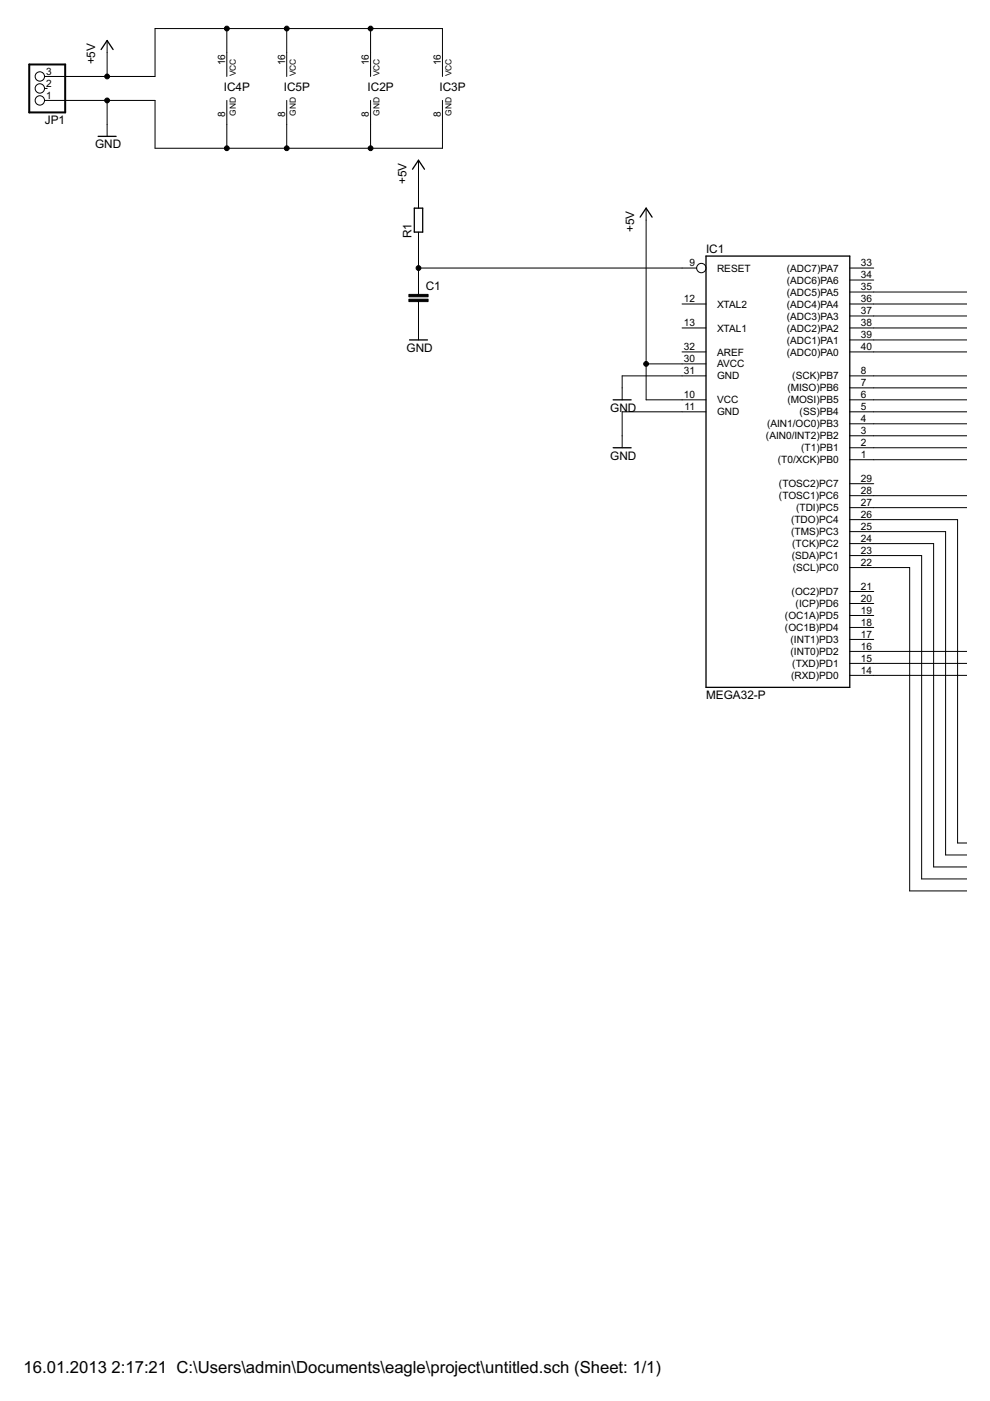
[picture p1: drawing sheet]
<svg xmlns="http://www.w3.org/2000/svg" width="210mm" height="297mm" viewBox="0 0 210 297" stroke-linecap="round" stroke-linejoin="round" font-family="sans-serif">
<g fill="#000" stroke="#000" stroke-width=".21">
<path d="M9.4 18.8h.6zM9.4 16.2h.6zM22.7 8.6v2.5zM22.7 11.1v5.1zM10 16.2h12.7zM22.7 16.2h10.2zM32.9 6.1v10.1zM32.9 6.1h15.2zM48.1 11.1v5.1zM48.1 6.1h12.7zM48.1 6.1v5zM60.8 11.1v5.1z"/>
<path d="M60.8 6.1h17.8zM60.8 6.1v5zM78.6 11.1v5.1zM78.6 6.1h15.2zM78.6 6.1v5zM93.8 11.1v5.1zM93.8 6.1v5zM9.4 21.3h.6zM22.7 26.4v2.5zM22.7 21.3v5.1zM10 21.3h12.7zM22.7 21.3h10.2z"/>
<path d="M32.9 21.3v10.1zM48.1 21.3v5.1zM32.9 31.4h15.2zM48.1 26.4v5zM60.8 21.3v5.1zM48.1 31.4h12.7zM60.8 26.4v5zM78.6 21.3v5.1zM60.8 31.4h17.8zM78.6 26.4v5zM88.7 34v2.5zM93.8 21.3v5.1z"/>
<path d="M93.8 26.4v5zM78.6 31.4h15.2zM88.7 59.4v2.5zM88.7 41.6v2.5zM88.7 49.2v2.6zM88.7 36.5v5.1zM88.7 51.8v5zM88.7 56.8v2.6zM137 44.1v2.6zM137 46.7v30.5zM144.6 56.8h3.1zM88.7 56.8h55.9z"/>
<path d="M180.2 56.8h5.1zM180.2 59.4h5.1zM88.7 64.5v2.5zM88.7 61.9v.5zM88.7 63.9v.6zM88.7 69.5v2.6zM88.7 67v2.5zM137 77.2v7.6zM144.6 79.7h5.1zM144.6 77.2h5.1zM144.6 74.6h5.1zM144.6 69.5h5.1z"/>
<path d="M144.6 64.5h5.1zM137 77.2h7.6zM131.9 79.7h12.7zM180.2 61.9h5.1zM180.2 64.5h5.1zM180.2 67h5.1zM180.2 69.5h5.1zM180.2 72.1h5.1zM180.2 74.6h5.1zM180.2 79.7h5.1zM185.3 67h19.7zM185.3 79.7h19.7z"/>
<path d="M185.3 74.6h19.7zM185.3 72.1h19.7zM185.3 69.5h19.7zM185.3 64.5h19.7zM185.3 61.9h19.7zM131.9 92.4v2.5zM131.9 82.2v2.6zM131.9 87.3v5.1zM131.9 79.7v2.5zM137 84.8h7.6zM144.6 84.8h5.1zM144.6 87.3h5.1z"/>
<path d="M131.9 87.3h12.7zM180.2 82.2h5.1zM180.2 84.8h5.1zM180.2 87.3h5.1zM180.2 89.9h5.1zM180.2 92.4h5.1zM180.2 94.9h5.1zM180.2 97.5h5.1zM185.3 82.2h19.7zM185.3 84.8h19.7zM185.3 87.3h19.7zM185.3 89.9h19.7z"/>
<path d="M185.3 92.4h19.7zM185.3 94.9h19.7zM185.3 97.5h19.7zM180.2 102.6h5.1zM180.2 105.1h5.1zM180.2 107.6h5.1zM180.2 110.2h5.1zM180.2 112.7h5.1zM180.2 115.3h5.1zM180.2 117.8h5.1zM185.3 117.8h10.1zM185.3 115.3h12.7z"/>
<path d="M185.3 112.7h15.2zM185.3 110.2h17.7zM185.3 107.6h19.7zM185.3 105.1h19.7zM195.4 117.8v68.6zM198 115.3v68.5zM200.5 112.7v68.6zM203 110.2v68.5zM180.2 120.3h5.1zM180.2 138.1h5.1zM180.2 135.6h5.1zM180.2 133h5.1z"/>
<path d="M180.2 130.5h5.1zM180.2 128h5.1zM180.2 125.4h5.1zM185.3 120.3h7.6zM185.3 138.1h19.7zM192.9 120.3v68.6zM180.2 143.2h5.1zM180.2 140.7h5.1zM185.3 143.2h19.7zM185.3 140.7h19.7zM203 178.7h2zM192.9 188.9h12.1z"/>
<path d="M195.4 186.4h9.6zM198 183.8h7zM200.5 181.3h4.5z"/>
<circle cx="22.7" cy="16.2" r=".51"/>
<circle cx="48.1" cy="6.1" r=".51"/>
<circle cx="60.8" cy="6.1" r=".51"/>
<circle cx="78.6" cy="6.1" r=".51"/>
<circle cx="22.7" cy="21.3" r=".51"/>
<circle cx="48.1" cy="31.4" r=".51"/>
<circle cx="60.8" cy="31.4" r=".51"/>
<circle cx="78.6" cy="31.4" r=".51"/>
<circle cx="88.7" cy="56.8" r=".51"/>
<circle cx="137" cy="77.2" r=".51"/>
</g>
<g fill="none" stroke="#000" stroke-width=".21">
<circle cx="8.4" cy="16.2" r=".99"/>
<circle cx="8.4" cy="18.8" r=".99"/>
<circle cx="8.4" cy="21.3" r=".99"/>
<circle cx="148.7" cy="56.8" r=".99"/>
</g>
<g fill="#000" stroke="#000" stroke-width=".28">
<path d="M22.7 8.6l-1.3 1.9zM22.7 8.6l1.3 1.9zM20.8 28.9h3.8zM88.7 34l-1.2 1.9zM88.7 34l1.3 1.9zM87.8 44.1v5.1zM89.6 44.1v5.1zM87.8 44.1h1.8zM87.8 49.2h1.8zM137 44.1l-1.3 1.9zM137 44.1l1.3 1.9zM149.7 54.3h30.5z"/>
<path d="M180.2 54.3v91.4zM86.8 72.1h3.8zM130 94.9h3.8zM130 84.8h3.8zM149.7 54.3v91.4zM149.7 145.7h30.5z"/>
</g>
<path d="M6.2 13.7v10.1zM6.2 13.7h7.6zM6.2 23.8h7.6zM13.8 13.7v10.1z" fill="#000" stroke="#000" stroke-width=".42"/>
<path d="M86.7 63.4h4.1v.5h-4.1zM86.7 62.4h4.1v.5h-4.1z" fill="#000" stroke="#000" stroke-width=".21"/>
<g font-size="4">
<text x="5" y="291">16.01.2013</text>
<text x="23.7" y="291">2:17:21 C:\Users\admin\Documents\eagle\project\untitled.sch (Sheet: 1/1)</text>
</g>
<g font-size="2.8">
<text x="20.2" y="13.7" transform="rotate(-90 20.2 13.7)">+5V</text>
<text x="47.5" y="19.4">IC4P</text>
<text x="60.2" y="19.4">IC5P</text>
<text x="77.9" y="19.4">IC2P</text>
<text x="93.2" y="19.4">IC3P</text>
<text x="9.5" y="26.2">JP1</text>
<text x="20.2" y="31.4">GND</text>
<text x="86.2" y="39.1" transform="rotate(-90 86.2 39.1)">+5V</text>
<text x="87.2" y="50.5" transform="rotate(-90 87.2 50.5)">R1</text>
<text x="134.5" y="49.2" transform="rotate(-90 134.5 49.2)">+5V</text>
<text x="149.7" y="53.5">IC1</text>
<text x="90.3" y="61.5">C1</text>
<text x="86.2" y="74.6">GND</text>
<text x="129.4" y="87.3">GND</text>
<text x="129.4" y="97.5">GND</text>
<text x="149.7" y="148.3">MEGA32-P</text>
</g>
<g font-size="2.4">
<text x="9.8" y="15.9">3</text>
<text x="47.7" y="13.9" transform="rotate(-90 47.7 13.9)">16</text>
<text x="60.4" y="13.9" transform="rotate(-90 60.4 13.9)">16</text>
<text x="78.2" y="13.9" transform="rotate(-90 78.2 13.9)">16</text>
<text x="93.5" y="13.9" transform="rotate(-90 93.5 13.9)">16</text>
<text x="9.8" y="20.9">1</text>
<text x="9.8" y="18.4">2</text>
<text x="47.7" y="24.8" transform="rotate(-90 47.7 24.8)">8</text>
<text x="60.4" y="24.8" transform="rotate(-90 60.4 24.8)">8</text>
<text x="78.2" y="24.8" transform="rotate(-90 78.2 24.8)">8</text>
<text x="93.5" y="24.8" transform="rotate(-90 93.5 24.8)">8</text>
<text x="146.2" y="56.5">9</text>
<text x="152" y="57.6">RESET</text>
<text x="166.8" y="57.6">(ADC7)PA7</text>
<text x="182.5" y="56.5">33</text>
<text x="182.5" y="59">34</text>
<text x="145" y="64.1">12</text>
<text x="152" y="65.2">XTAL2</text>
<text x="166.8" y="60.1">(ADC6)PA6</text>
<text x="166.8" y="62.7">(ADC5)PA5</text>
<text x="166.8" y="65.2">(ADC4)PA4</text>
<text x="182.5" y="61.6">35</text>
<text x="182.5" y="64.1">36</text>
<text x="145" y="69.2">13</text>
<text x="152" y="70.3">XTAL1</text>
<text x="166.8" y="67.8">(ADC3)PA3</text>
<text x="166.8" y="70.3">(ADC2)PA2</text>
<text x="182.5" y="66.6">37</text>
<text x="182.5" y="69.2">38</text>
<text x="182.5" y="71.7">39</text>
<text x="145" y="76.8">30</text>
<text x="145" y="74.3">32</text>
<text x="152" y="77.9">AVCC</text>
<text x="152" y="75.4">AREF</text>
<text x="166.8" y="72.8">(ADC1)PA1</text>
<text x="166.8" y="75.4">(ADC0)PA0</text>
<text x="182.5" y="74.3">40</text>
<text x="145" y="79.3">31</text>
<text x="152" y="80.5">GND</text>
<text x="166.9" y="83">(MISO)PB6</text>
<text x="168" y="80.5">(SCK)PB7</text>
<text x="182.5" y="79.3">8</text>
<text x="182.5" y="81.9">7</text>
<text x="145" y="84.4">10</text>
<text x="145.1" y="87">11</text>
<text x="152" y="85.5">VCC</text>
<text x="152" y="88.1">GND</text>
<text x="166.9" y="85.5">(MOSI)PB5</text>
<text x="169.5" y="88.1">(SS)PB4</text>
<text x="182.5" y="84.4">6</text>
<text x="182.5" y="87">5</text>
<text x="182.5" y="89.5">4</text>
<text x="162.4" y="93.2">(AIN0/INT2)PB2</text>
<text x="162.6" y="90.6">(AIN1/OC0)PB3</text>
<text x="169.9" y="95.7">(T1)PB1</text>
<text x="182.5" y="92">3</text>
<text x="182.5" y="94.6">2</text>
<text x="164.9" y="98.2">(T0/XCK)PB0</text>
<text x="182.5" y="97.1">1</text>
<text x="165.2" y="103.3">(TOSC2)PC7</text>
<text x="165.2" y="105.9">(TOSC1)PC6</text>
<text x="182.5" y="102.2">29</text>
<text x="182.5" y="104.7">28</text>
<text x="182.5" y="107.3">27</text>
<text x="167.7" y="110.9">(TDO)PC4</text>
<text x="167.8" y="113.5">(TMS)PC3</text>
<text x="168.8" y="108.4">(TDI)PC5</text>
<text x="182.5" y="109.8">26</text>
<text x="182.5" y="112.4">25</text>
<text x="167.9" y="118.5">(SDA)PC1</text>
<text x="168" y="116">(TCK)PC2</text>
<text x="182.5" y="114.9">24</text>
<text x="182.5" y="117.4">23</text>
<text x="182.5" y="120">22</text>
<text x="168.1" y="121.1">(SCL)PC0</text>
<text x="182.5" y="125.1">21</text>
<text x="166.4" y="131.2">(OC1A)PD5</text>
<text x="167.8" y="126.2">(OC2)PD7</text>
<text x="168.7" y="128.7">(ICP)PD6</text>
<text x="182.5" y="130.1">19</text>
<text x="182.5" y="127.6">20</text>
<text x="166.4" y="133.8">(OC1B)PD4</text>
<text x="167.6" y="136.3">(INT1)PD3</text>
<text x="182.5" y="137.7">16</text>
<text x="182.5" y="135.2">17</text>
<text x="182.5" y="132.7">18</text>
<text x="167.6" y="138.9">(INT0)PD2</text>
<text x="167.8" y="143.9">(RXD)PD0</text>
<text x="168" y="141.4">(TXD)PD1</text>
<text x="182.5" y="142.8">14</text>
<text x="182.5" y="140.3">15</text>
</g>
<g font-size="2">
<text x="50" y="16.2" transform="rotate(-90 50 16.2)">VCC</text>
<text x="62.7" y="16.2" transform="rotate(-90 62.7 16.2)">VCC</text>
<text x="80.5" y="16.2" transform="rotate(-90 80.5 16.2)">VCC</text>
<text x="95.7" y="16.2" transform="rotate(-90 95.7 16.2)">VCC</text>
<text x="50" y="24.6" transform="rotate(-90 50 24.6)">GND</text>
<text x="62.7" y="24.6" transform="rotate(-90 62.7 24.6)">GND</text>
<text x="80.5" y="24.6" transform="rotate(-90 80.5 24.6)">GND</text>
<text x="95.7" y="24.6" transform="rotate(-90 95.7 24.6)">GND</text>
</g>
</svg>
